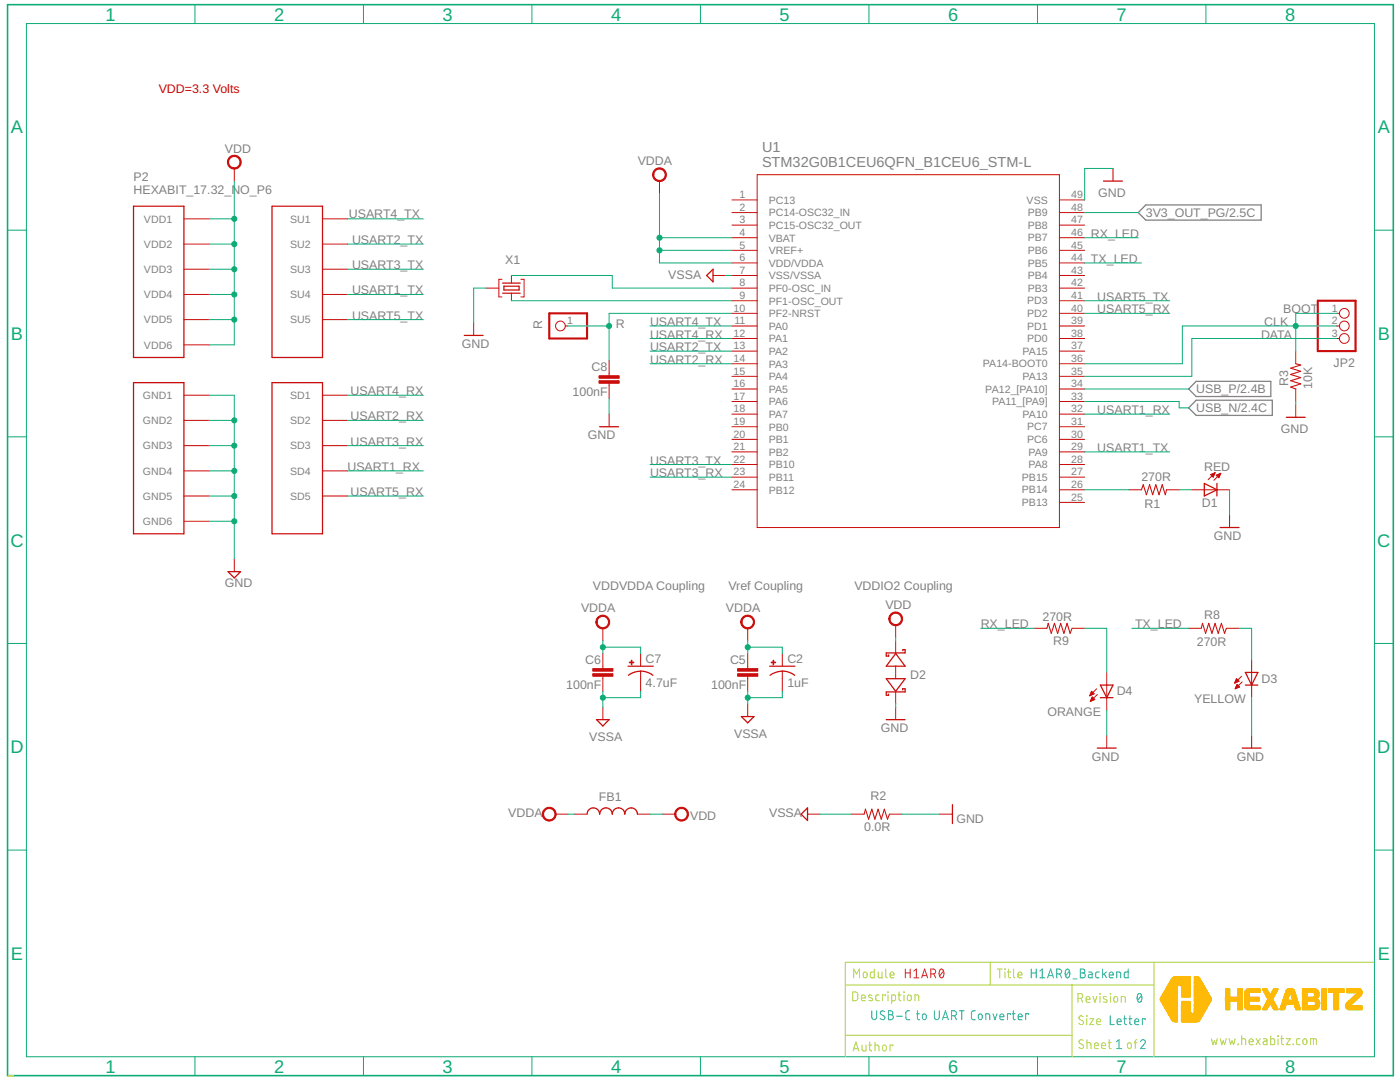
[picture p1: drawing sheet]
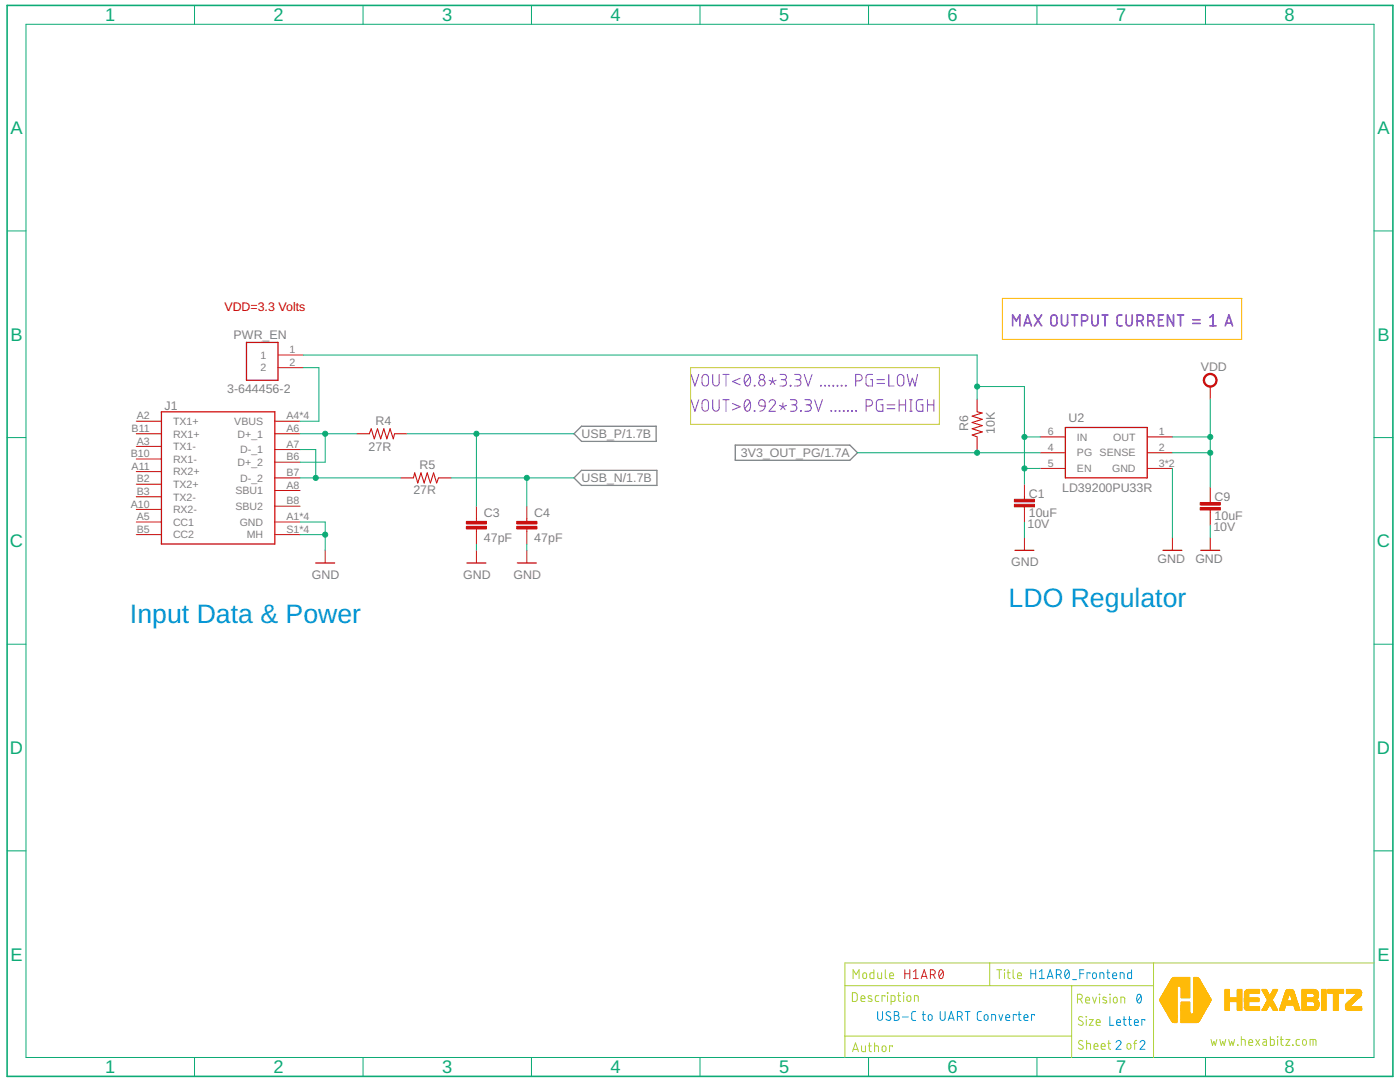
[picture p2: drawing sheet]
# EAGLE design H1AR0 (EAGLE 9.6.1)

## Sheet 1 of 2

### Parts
C2  1uF  C-0805-POL  [C-0805-POL]
C5  100nF  C-0603  [C-0603]
C6  100nF  C-0603  [C-0603]
C7  4.7uF  C-0805-POL  [C-0805-POL]
C8  100nF  C-0603  [C-0603]
D1  RED  VLMS1300-GS08  [VLMS1300-GS08]
D2  BOURNS_CDSOD323-T03SCBOURNS_CDSOD323-T03SC_0_0  [BOURNS_CDSOD323-T03SC_0]
D3  YELLOW  VLMS1300-GS08  [VLMS1300-GS08]
D4  ORANGE  VLMS1300-GS08  [VLMS1300-GS08]
FB1  FB-TDK_MMZ1608Y300B  [FB-TDK_MMZ1608Y300B]
JP2  PINHD-1X3  [1X03]
P2  HEXABIT_17.32_NO_P6  [HEXABIT_17.32_NO_P6]
R  R  PINHD-1X1  [1X01]
R1  270R  R-0603  [R-0603]
R2  0.0R  R-0603  [R-0603]
R3  10K  R-0603  [R-0603]
R8  270R  R-0603  [R-0603]
R9  270R  R-0603  [R-0603]
TRIMBLE-LOGO1  HEXA-LOGO  [HEXA-LOGO]
U1  STM32G0B1CEU6QFN_B1CEU6_STM-L  [QFN_B1CEU6_STM-L]
X1  XTALL_CSTCE8M00G52  [XTALL_CSTCE8M00G52]

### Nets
3V3_OUT_PG: U1.48(PB9) ; also sheet 2
CLK: JP2.1 JP2.2 R3.2 U1.36(PA14-BOOT0)
DATA: JP2.3 U1.35(PA13)
GND: C8.2 D1.C D2.1(A) D3.C D4.C P2.PAD_PD7(GND1) P2.PAD_PD8(GND2) P2.PAD_PD9(GND3) P2.PAD_PD10(GND4) P2.PAD_PD11(GND5) P2.PAD_PD12(GND6) R2.1 R3.1 U1.49(VSS) X1.P$2 ; also sheet 2
N$2: R1.1 U1.26(PB14)
N$3: D1.A R1.2
N$4: C8.1 R.1 U1.10(PF2-NRST)
N$5: U1.9(PF1-OSC_OUT) X1.P$1
N$6: U1.8(PF0-OSC_IN) X1.P$3
N$12: D4.A R9.1
N$13: D3.A R8.1
RX_LED: R9.2 U1.46(PB7)
TX_LED: R8.2 U1.44(PB5)
USART1_RX: P2.PAD_PD4(SD4) U1.32(PA10)
USART1_TX: P2.PAD_PU4(SU4) U1.29(PA9)
USART2_RX: P2.PAD_PD2(SD2) U1.14(PA3)
USART2_TX: P2.PAD_PU2(SU2) U1.13(PA2)
USART3_RX: P2.PAD_PD3(SD3) U1.23(PB11)
USART3_TX: P2.PAD_PU3(SU3) U1.22(PB10)
USART4_RX: P2.PAD_PD1(SD1) U1.12(PA1)
USART4_TX: P2.PAD_PU1(SU1) U1.11(PA0)
USART5_RX: P2.PAD_PD5(SD5) U1.40(PD2)
USART5_TX: P2.PAD_PU5(SU5) U1.41(PD3)
USB_N: U1.33(PA11_[PA9]) ; also sheet 2
USB_P: U1.34(PA12_[PA10]) ; also sheet 2
VDD: D2.2(C) FB1.2 P2.PAD_PU7(VDD1) P2.PAD_PU8(VDD2) P2.PAD_PU9(VDD3) P2.PAD_PU10(VDD4) P2.PAD_PU11(VDD5) P2.PAD_PU12(VDD6) ; also sheet 2
VDDA: C2.1(+) C5.1 C6.1 C7.1(+) FB1.1 U1.4(VBAT) U1.5(VREF+) U1.6(VDD/VDDA)
VSSA: C2.2(-) C5.2 C6.2 C7.2(-) R2.2 U1.7(VSS/VSSA)
Unconnected: U1.1(PC13) U1.2(PC14-OSC32_IN) U1.3(PC15-OSC32_OUT) U1.15(PA4) U1.16(PA5) U1.17(PA6) U1.18(PA7) U1.19(PB0) U1.20(PB1) U1.21(PB2) U1.24(PB12) U1.25(PB13) U1.27(PB15) U1.28(PA8) U1.30(PC6) U1.31(PC7) U1.37(PA15) U1.38(PD0) U1.39(PD1) U1.42(PB3) U1.43(PB4) U1.45(PB6) U1.47(PB8)

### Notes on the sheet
- VDD=3.3 Volts
- BOOT
- VDD\VDDA Coupling | Vref Coupling | VDDIO2 Coupling
- Module | H1AR0 | Title | H1AR0_Backend
- Description | Revision | 0
- USB-C to UART Converter
- Size | Letter
- www.hexabitz.com
- Author | Sheet   of | 1 | 2
- C:/Users/Admin/Desktop/logodraft.bmp

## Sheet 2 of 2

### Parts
C1  10uF  C-0805  [C-0805]
C3  47pF  C-0603  [C-0603]
C4  47pF  C-0603  [C-0603]
C9  10uF  C-0805  [C-0805]
J1  12401610E4#2A12401610E42A  [AMPHENOL_12401610E4_2A]
PWR_EN  3-644456-2  [TE_3-644456-2]
R4  27R  R-0603  [R-0603]
R5  27R  R-0603  [R-0603]
R6  10K  R-0603  [R-0603]
U2  LD39200PU33R  [SON95P300X300X100-7N]

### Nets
3V3_OUT_PG: R6.1 U2.4(PG) ; also sheet 1
D_N: J1.A7(D-_1) J1.B7(D-_2) R5.2
D_P: J1.A6(D+_1) J1.B6(D+_2) R4.1
GND: C1.1 C3.2 C4.2 C9.1 J1.A1(GND) J1.A12(GND) J1.B1(GND) J1.B12(GND) J1.S1(MH) J1.S2(MH) J1.S3(MH) J1.S4(MH) U2.3(GND) U2.7(GND) ; also sheet 1
N$1: C1.2 PWR_EN.1 R6.2 U2.5(EN) U2.6(IN)
N$8: J1.A4(VBUS) J1.A9(VBUS) J1.B4(VBUS) J1.B9(VBUS) PWR_EN.2
USB_N: C4.1 R5.1 ; also sheet 1
USB_P: C3.1 R4.2 ; also sheet 1
VDD: C9.2 U2.1(OUT) U2.2(SENSE) ; also sheet 1
Unconnected: J1.A2(TX1+) J1.A3(TX1-) J1.A5(CC1) J1.A8(SBU1) J1.A10(RX2-) J1.A11(RX2+) J1.B2(TX2+) J1.B3(TX2-) J1.B5(CC2) J1.B8(SBU2) J1.B10(RX1-) J1.B11(RX1+)

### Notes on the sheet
- VDD=3.3 Volts
- MAX OUTPUT CURRENT = 1 A
- VOUT<0.8*3.3V ....... PG=LOW
- VOUT>0.92*3.3V ....... PG=HIGH
- LDO Regulator
- Input Data & Power
- Module | H1AR0 | Title | H1AR0_Frontend
- Description | Revision | 0
- USB-C to UART Converter
- Size | Letter
- www.hexabitz.com
- Author | Sheet   of | 2 | 2

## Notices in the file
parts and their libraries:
HEXABITZ_ICs: COPYRIGHT: Copyright (C) 2021 Ultra Librarian. All rights reserved.
